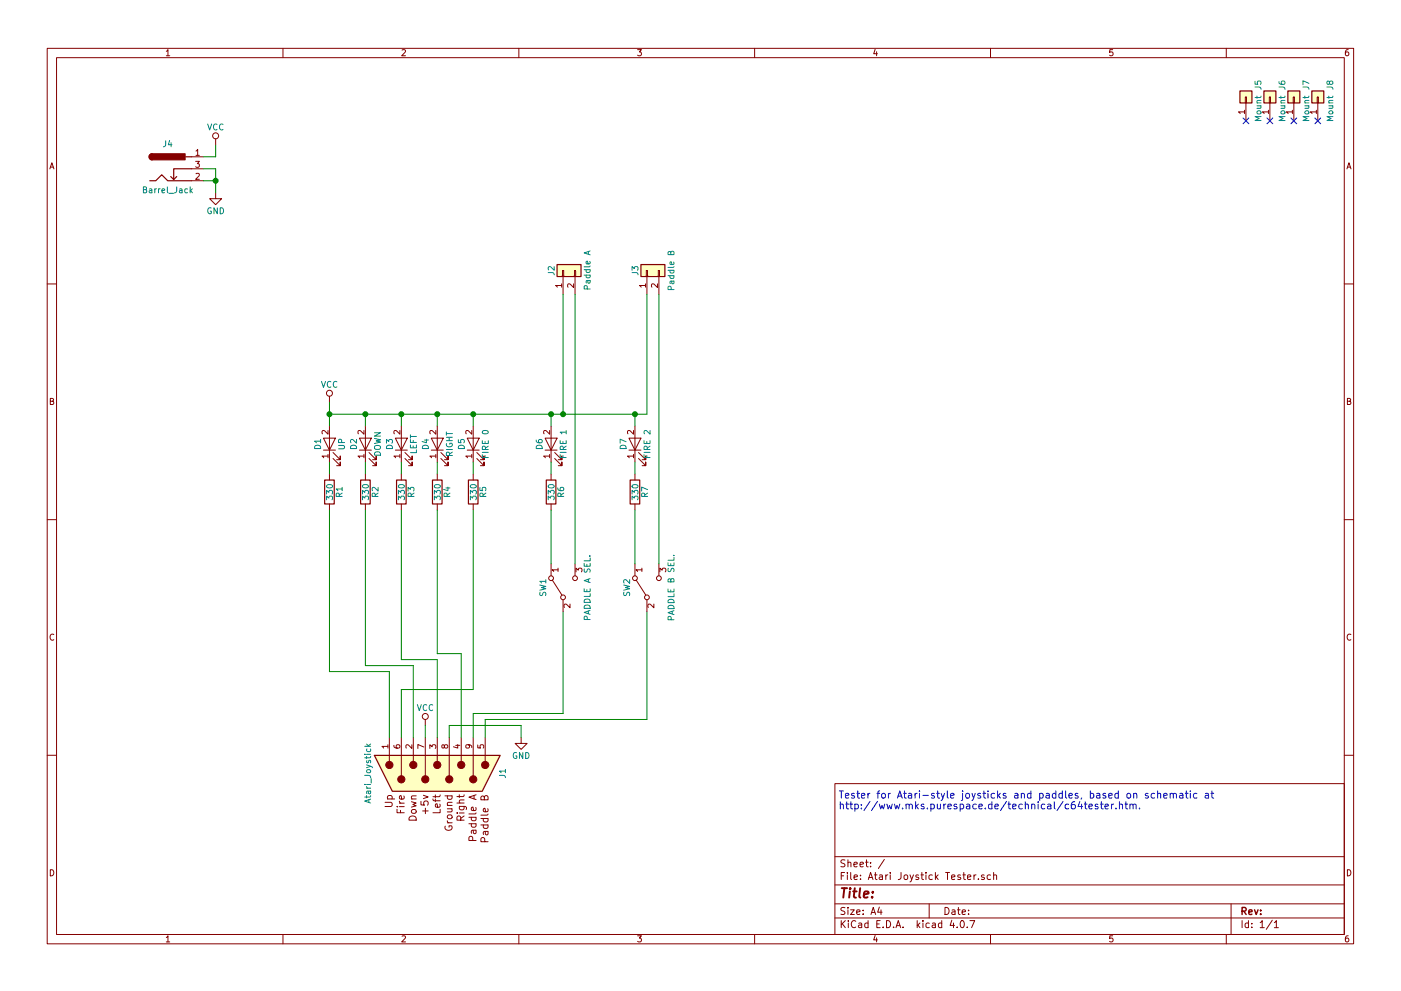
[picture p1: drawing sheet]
EESchema Schematic File Version 2
LIBS:power
LIBS:device
LIBS:switches
LIBS:relays
LIBS:motors
LIBS:transistors
LIBS:conn
LIBS:linear
LIBS:regul
LIBS:74xx
LIBS:cmos4000
LIBS:adc-dac
LIBS:memory
LIBS:xilinx
LIBS:microcontrollers
LIBS:dsp
LIBS:microchip
LIBS:analog_switches
LIBS:motorola
LIBS:texas
LIBS:intel
LIBS:audio
LIBS:interface
LIBS:digital-audio
LIBS:philips
LIBS:display
LIBS:cypress
LIBS:siliconi
LIBS:opto
LIBS:atmel
LIBS:contrib
LIBS:valves
LIBS:atari_joystick
LIBS:Atari Joystick Tester-cache
EELAYER 25 0
EELAYER END
$Descr A4 11693 8268
encoding utf-8
Sheet 1 1
Title ""
Date ""
Rev ""
Comp ""
Comment1 ""
Comment2 ""
Comment3 ""
Comment4 ""
$EndDescr
$Comp
L LED D1
U 1 1
P 2750 3700
F 0 "D1" H 2750 3800 50  0000 C CNN
F 1 "UP" H 2750 3600 50  0000 C CNN
F 2 "LEDs:LED_D5.0mm" H 2750 3700 50  0001 C CNN
F 3 "" H 2750 3700 50  0001 C CNN
	1    2750 3700
	0    -1   -1   0   
$EndComp
$Comp
L LED D2
U 1 1
P 3050 3700
F 0 "D2" H 3050 3800 50  0000 C CNN
F 1 "DOWN" H 3050 3600 50  0000 C CNN
F 2 "LEDs:LED_D5.0mm" H 3050 3700 50  0001 C CNN
F 3 "" H 3050 3700 50  0001 C CNN
	1    3050 3700
	0    -1   -1   0   
$EndComp
$Comp
L LED D3
U 1 1
P 3350 3700
F 0 "D3" H 3350 3800 50  0000 C CNN
F 1 "LEFT" H 3350 3600 50  0000 C CNN
F 2 "LEDs:LED_D5.0mm" H 3350 3700 50  0001 C CNN
F 3 "" H 3350 3700 50  0001 C CNN
	1    3350 3700
	0    -1   -1   0   
$EndComp
$Comp
L LED D4
U 1 1
P 3650 3700
F 0 "D4" H 3650 3800 50  0000 C CNN
F 1 "RIGHT" H 3650 3600 50  0000 C CNN
F 2 "LEDs:LED_D5.0mm" H 3650 3700 50  0001 C CNN
F 3 "" H 3650 3700 50  0001 C CNN
	1    3650 3700
	0    -1   -1   0   
$EndComp
$Comp
L LED D5
U 1 1
P 3950 3700
F 0 "D5" H 3950 3800 50  0000 C CNN
F 1 "FIRE 0" H 3950 3600 50  0000 C CNN
F 2 "LEDs:LED_D5.0mm" H 3950 3700 50  0001 C CNN
F 3 "" H 3950 3700 50  0001 C CNN
	1    3950 3700
	0    -1   -1   0   
$EndComp
$Comp
L LED D6
U 1 1
P 4600 3700
F 0 "D6" H 4600 3800 50  0000 C CNN
F 1 "FIRE 1" H 4600 3600 50  0000 C CNN
F 2 "LEDs:LED_D5.0mm" H 4600 3700 50  0001 C CNN
F 3 "" H 4600 3700 50  0001 C CNN
	1    4600 3700
	0    -1   -1   0   
$EndComp
$Comp
L LED D7
U 1 1
P 5300 3700
F 0 "D7" H 5300 3800 50  0000 C CNN
F 1 "FIRE 2" H 5300 3600 50  0000 C CNN
F 2 "LEDs:LED_D5.0mm" H 5300 3700 50  0001 C CNN
F 3 "" H 5300 3700 50  0001 C CNN
	1    5300 3700
	0    -1   -1   0   
$EndComp
$Comp
L Atari_Joystick J1
U 1 1
P 3650 6450
F 0 "J1" H 3650 7000 50  0000 C CNN
F 1 "Atari_Joystick" H 3650 5875 50  0000 C CNN
F 2 "RND_DSUB:DSUB-9_Male_Vertical_Pitch2.77x2.84mm" H 3650 6450 50  0001 C CNN
F 3 "" H 3650 6450 50  0001 C CNN
	1    3650 6450
	0    1    1    0   
$EndComp
$Comp
L R R1
U 1 1
P 2750 4100
F 0 "R1" V 2830 4100 50  0000 C CNN
F 1 "330" V 2750 4100 50  0000 C CNN
F 2 "Resistors_THT:R_Axial_DIN0207_L6.3mm_D2.5mm_P10.16mm_Horizontal" V 2680 4100 50  0001 C CNN
F 3 "" H 2750 4100 50  0001 C CNN
	1    2750 4100
	1    0    0    -1  
$EndComp
$Comp
L R R2
U 1 1
P 3050 4100
F 0 "R2" V 3130 4100 50  0000 C CNN
F 1 "330" V 3050 4100 50  0000 C CNN
F 2 "Resistors_THT:R_Axial_DIN0207_L6.3mm_D2.5mm_P10.16mm_Horizontal" V 2980 4100 50  0001 C CNN
F 3 "" H 3050 4100 50  0001 C CNN
	1    3050 4100
	1    0    0    -1  
$EndComp
$Comp
L R R3
U 1 1
P 3350 4100
F 0 "R3" V 3430 4100 50  0000 C CNN
F 1 "330" V 3350 4100 50  0000 C CNN
F 2 "Resistors_THT:R_Axial_DIN0207_L6.3mm_D2.5mm_P10.16mm_Horizontal" V 3280 4100 50  0001 C CNN
F 3 "" H 3350 4100 50  0001 C CNN
	1    3350 4100
	1    0    0    -1  
$EndComp
$Comp
L R R4
U 1 1
P 3650 4100
F 0 "R4" V 3730 4100 50  0000 C CNN
F 1 "330" V 3650 4100 50  0000 C CNN
F 2 "Resistors_THT:R_Axial_DIN0207_L6.3mm_D2.5mm_P10.16mm_Horizontal" V 3580 4100 50  0001 C CNN
F 3 "" H 3650 4100 50  0001 C CNN
	1    3650 4100
	1    0    0    -1  
$EndComp
$Comp
L R R5
U 1 1
P 3950 4100
F 0 "R5" V 4030 4100 50  0000 C CNN
F 1 "330" V 3950 4100 50  0000 C CNN
F 2 "Resistors_THT:R_Axial_DIN0207_L6.3mm_D2.5mm_P10.16mm_Horizontal" V 3880 4100 50  0001 C CNN
F 3 "" H 3950 4100 50  0001 C CNN
	1    3950 4100
	1    0    0    -1  
$EndComp
$Comp
L R R6
U 1 1
P 4600 4100
F 0 "R6" V 4680 4100 50  0000 C CNN
F 1 "330" V 4600 4100 50  0000 C CNN
F 2 "Resistors_THT:R_Axial_DIN0207_L6.3mm_D2.5mm_P10.16mm_Horizontal" V 4530 4100 50  0001 C CNN
F 3 "" H 4600 4100 50  0001 C CNN
	1    4600 4100
	1    0    0    -1  
$EndComp
$Comp
L R R7
U 1 1
P 5300 4100
F 0 "R7" V 5380 4100 50  0000 C CNN
F 1 "330" V 5300 4100 50  0000 C CNN
F 2 "Resistors_THT:R_Axial_DIN0207_L6.3mm_D2.5mm_P10.16mm_Horizontal" V 5230 4100 50  0001 C CNN
F 3 "" H 5300 4100 50  0001 C CNN
	1    5300 4100
	1    0    0    -1  
$EndComp
$Comp
L Conn_01x02 J2
U 1 1
P 4700 2250
F 0 "J2" H 4700 2350 50  0000 C CNN
F 1 "Paddle A" H 4700 2050 50  0000 C CNN
F 2 "Connectors_Terminal_Blocks:TerminalBlock_bornier-2_P5.08mm" H 4700 2250 50  0001 C CNN
F 3 "" H 4700 2250 50  0001 C CNN
	1    4700 2250
	0    -1   -1   0   
$EndComp
$Comp
L Conn_01x02 J3
U 1 1
P 5400 2250
F 0 "J3" H 5400 2350 50  0000 C CNN
F 1 "Paddle B" H 5400 2050 50  0000 C CNN
F 2 "Connectors_Terminal_Blocks:TerminalBlock_bornier-2_P5.08mm" H 5400 2250 50  0001 C CNN
F 3 "" H 5400 2250 50  0001 C CNN
	1    5400 2250
	0    -1   -1   0   
$EndComp
$Comp
L VCC #PWR01
U 1 1
P 3550 6050
F 0 "#PWR01" H 3550 5900 50  0001 C CNN
F 1 "VCC" H 3550 6200 50  0000 C CNN
F 2 "" H 3550 6050 50  0001 C CNN
F 3 "" H 3550 6050 50  0001 C CNN
	1    3550 6050
	1    0    0    -1  
$EndComp
$Comp
L GND #PWR02
U 1 1
P 4350 6150
F 0 "#PWR02" H 4350 5900 50  0001 C CNN
F 1 "GND" H 4350 6000 50  0000 C CNN
F 2 "" H 4350 6150 50  0001 C CNN
F 3 "" H 4350 6150 50  0001 C CNN
	1    4350 6150
	1    0    0    -1  
$EndComp
$Comp
L VCC #PWR03
U 1 1
P 2750 3350
F 0 "#PWR03" H 2750 3200 50  0001 C CNN
F 1 "VCC" H 2750 3500 50  0000 C CNN
F 2 "" H 2750 3350 50  0001 C CNN
F 3 "" H 2750 3350 50  0001 C CNN
	1    2750 3350
	1    0    0    -1  
$EndComp
$Comp
L SW_SPDT SW1
U 1 1
P 4700 4900
F 0 "SW1" H 4700 5070 50  0000 C CNN
F 1 "PADDLE A SEL." H 4700 4700 50  0000 C CNN
F 2 "Pin_Headers:Pin_Header_Straight_1x03_Pitch2.54mm" H 4700 4900 50  0001 C CNN
F 3 "" H 4700 4900 50  0001 C CNN
	1    4700 4900
	0    -1   -1   0   
$EndComp
$Comp
L SW_SPDT SW2
U 1 1
P 5400 4900
F 0 "SW2" H 5400 5070 50  0000 C CNN
F 1 "PADDLE B SEL." H 5400 4700 50  0000 C CNN
F 2 "Pin_Headers:Pin_Header_Straight_1x03_Pitch2.54mm" H 5400 4900 50  0001 C CNN
F 3 "" H 5400 4900 50  0001 C CNN
	1    5400 4900
	0    -1   -1   0   
$EndComp
Wire Wire Line
	4700 3450 4700 2450
Wire Wire Line
	5400 3450 5400 2450
Wire Wire Line
	4700 5100 4700 5950
Wire Wire Line
	5400 5100 5400 6000
Wire Wire Line
	4800 4700 4800 2450
Wire Wire Line
	5500 2450 5500 4700
Wire Wire Line
	4600 4700 4600 4250
Wire Wire Line
	5300 4700 5300 4250
Wire Wire Line
	4600 3950 4600 3850
Wire Wire Line
	5300 3950 5300 3850
Wire Wire Line
	2750 3350 2750 3550
Wire Wire Line
	2750 3450 5400 3450
Wire Wire Line
	5300 3450 5300 3550
Wire Wire Line
	4600 3550 4600 3450
Connection ~ 4600 3450
Wire Wire Line
	3950 3550 3950 3450
Connection ~ 3950 3450
Wire Wire Line
	3650 3550 3650 3450
Connection ~ 3650 3450
Wire Wire Line
	3350 3550 3350 3450
Connection ~ 3350 3450
Wire Wire Line
	3050 3550 3050 3450
Connection ~ 3050 3450
Connection ~ 2750 3450
Connection ~ 5300 3450
Connection ~ 4700 3450
Wire Wire Line
	3250 5600 3250 6150
Wire Wire Line
	3250 5600 2750 5600
Wire Wire Line
	2750 5600 2750 4250
Wire Wire Line
	3450 5550 3450 6150
Wire Wire Line
	3450 5550 3050 5550
Wire Wire Line
	3050 5550 3050 4250
Wire Wire Line
	3650 5500 3650 6150
Wire Wire Line
	3650 5500 3350 5500
Wire Wire Line
	3350 5500 3350 4250
Wire Wire Line
	3850 5450 3850 6150
Wire Wire Line
	3850 5450 3650 5450
Wire Wire Line
	3650 5450 3650 4250
Wire Wire Line
	3950 4250 3950 5750
Wire Wire Line
	3750 6150 3750 6050
Wire Wire Line
	3750 6050 4350 6050
Wire Wire Line
	4350 6050 4350 6150
Wire Wire Line
	3550 6050 3550 6150
Wire Wire Line
	2750 3950 2750 3850
Wire Wire Line
	3050 3950 3050 3850
Wire Wire Line
	3350 3850 3350 3950
Wire Wire Line
	3650 3850 3650 3950
Wire Wire Line
	3950 3850 3950 3950
Wire Wire Line
	4050 6150 4050 6000
Wire Wire Line
	4050 6000 5400 6000
Wire Wire Line
	3950 6150 3950 5950
Wire Wire Line
	3950 5950 4700 5950
Wire Wire Line
	3350 6150 3350 5750
Wire Wire Line
	3350 5750 3950 5750
$Comp
L Barrel_Jack J4
U 1 1
P 1400 1400
F 0 "J4" H 1400 1610 50  0000 C CNN
F 1 "Barrel_Jack" H 1400 1225 50  0000 C CNN
F 2 "Connectors:BARREL_JACK" H 1450 1360 50  0001 C CNN
F 3 "" H 1450 1360 50  0001 C CNN
	1    1400 1400
	1    0    0    -1  
$EndComp
$Comp
L VCC #PWR04
U 1 1
P 1800 1200
F 0 "#PWR04" H 1800 1050 50  0001 C CNN
F 1 "VCC" H 1800 1350 50  0000 C CNN
F 2 "" H 1800 1200 50  0001 C CNN
F 3 "" H 1800 1200 50  0001 C CNN
	1    1800 1200
	1    0    0    -1  
$EndComp
$Comp
L GND #PWR05
U 1 1
P 1800 1600
F 0 "#PWR05" H 1800 1350 50  0001 C CNN
F 1 "GND" H 1800 1450 50  0000 C CNN
F 2 "" H 1800 1600 50  0001 C CNN
F 3 "" H 1800 1600 50  0001 C CNN
	1    1800 1600
	1    0    0    -1  
$EndComp
Wire Wire Line
	1700 1400 1800 1400
Wire Wire Line
	1800 1400 1800 1600
Wire Wire Line
	1700 1500 1800 1500
Connection ~ 1800 1500
Wire Wire Line
	1700 1300 1800 1300
Wire Wire Line
	1800 1300 1800 1200
$Comp
L Conn_01x01 J5
U 1 1
P 10400 800
F 0 "J5" H 10500 700 50  0000 C CNN
F 1 "Mount" H 10300 700 50  0000 C CNN
F 2 "mounting:1pin" H 10400 800 50  0001 C CNN
F 3 "" H 10400 800 50  0001 C CNN
	1    10400 800 
	0    -1   -1   0   
$EndComp
$Comp
L Conn_01x01 J6
U 1 1
P 10600 800
F 0 "J6" H 10700 700 50  0000 C CNN
F 1 "Mount" H 10500 700 50  0000 C CNN
F 2 "mounting:1pin" H 10600 800 50  0001 C CNN
F 3 "" H 10600 800 50  0001 C CNN
	1    10600 800 
	0    -1   -1   0   
$EndComp
$Comp
L Conn_01x01 J7
U 1 1
P 10800 800
F 0 "J7" H 10900 700 50  0000 C CNN
F 1 "Mount" H 10700 700 50  0000 C CNN
F 2 "mounting:1pin" H 10800 800 50  0001 C CNN
F 3 "" H 10800 800 50  0001 C CNN
	1    10800 800 
	0    -1   -1   0   
$EndComp
$Comp
L Conn_01x01 J8
U 1 1
P 11000 800
F 0 "J8" H 11100 700 50  0000 C CNN
F 1 "Mount" H 10900 700 50  0000 C CNN
F 2 "mounting:1pin" H 11000 800 50  0001 C CNN
F 3 "" H 11000 800 50  0001 C CNN
	1    11000 800 
	0    -1   -1   0   
$EndComp
NoConn ~ 10400 1000
NoConn ~ 10600 1000
NoConn ~ 10800 1000
NoConn ~ 11000 1000
Text Notes 7000 6750 0    60   ~ 0
Tester for Atari-style joysticks and paddles, based on schematic at\nhttp://www.mks.purespace.de/technical/c64tester.htm.
$EndSCHEMATC
